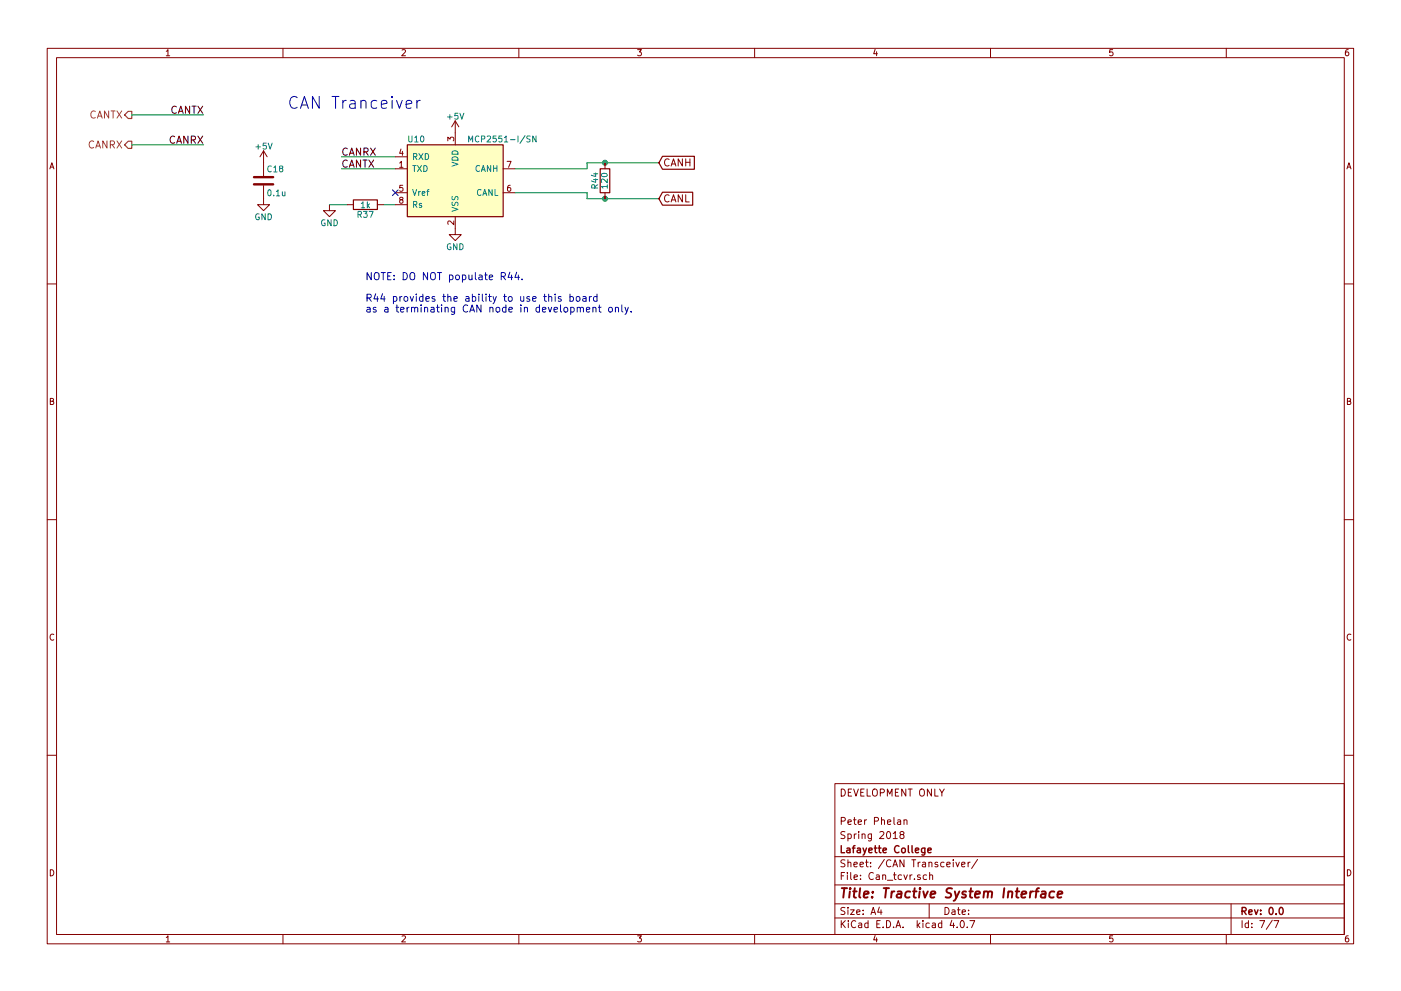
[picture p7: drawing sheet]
EESchema Schematic File Version 2
LIBS:Circuit_layout-rescue
LIBS:TSI_HV_Isolater-cache
LIBS:74xgxx
LIBS:74xx
LIBS:ac-dc
LIBS:actel
LIBS:adc-dac
LIBS:Altera
LIBS:analog_devices
LIBS:analog_switches
LIBS:atmel
LIBS:audio
LIBS:brooktre
LIBS:cmos_ieee
LIBS:cmos4000
LIBS:conn
LIBS:contrib
LIBS:cypress
LIBS:dc-dc
LIBS:device
LIBS:digital-audio
LIBS:diode
LIBS:display
LIBS:dsp
LIBS:elec-unifil
LIBS:ESD_Protection
LIBS:ftdi
LIBS:gennum
LIBS:graphic
LIBS:hc11
LIBS:intel
LIBS:interface
LIBS:ir
LIBS:Lattice
LIBS:linear
LIBS:logo
LIBS:maxim
LIBS:memory
LIBS:microchip
LIBS:microchip_dspic33dsc
LIBS:microchip_pic10mcu
LIBS:microchip_pic12mcu
LIBS:microchip_pic16mcu
LIBS:microchip_pic18mcu
LIBS:microchip_pic32mcu
LIBS:microcontrollers
LIBS:motor_drivers
LIBS:motorola
LIBS:msp430
LIBS:nordicsemi
LIBS:nxp_armmcu
LIBS:onsemi
LIBS:opto
LIBS:Oscillators
LIBS:philips
LIBS:power
LIBS:Power_Management
LIBS:powerint
LIBS:pspice
LIBS:references
LIBS:regul
LIBS:relays
LIBS:rfcom
LIBS:sensors
LIBS:silabs
LIBS:siliconi
LIBS:stm8
LIBS:stm32
LIBS:supertex
LIBS:switches
LIBS:texas
LIBS:transf
LIBS:transistors
LIBS:ttl_ieee
LIBS:valves
LIBS:video
LIBS:Xicor
LIBS:xilinx
LIBS:Zilog
LIBS:bss84
LIBS:+10v
LIBS:Circuit_layout-cache
EELAYER 25 0
EELAYER END
$Descr A4 11693 8268
encoding utf-8
Sheet 7 7
Title "Tractive System Interface"
Date ""
Rev "0.0"
Comp "Lafayette College"
Comment1 "Spring 2017"
Comment2 "Jack Plumb and Adam Ness"
Comment3 ""
Comment4 "DEVELOPMENT ONLY"
$EndDescr
$Comp
L MCP2551-I/SN-RESCUE-Circuit_layout U10
U 1 1
P 3800 1500
F 0 "U10" H 3400 1850 50  0000 L CNN
F 1 "MCP2551-I/SN" H 3900 1850 50  0000 L CNN
F 2 "Power_Integrations:SO-8" H 3800 1500 50  0001 C CIN
F 3 "" H 3800 1500 50  0000 C CNN
F 4 "MCP2551-I/SN-ND" H 3800 1500 60  0001 C CNN "DigiKey P/N"
F 5 "http://www.digikey.com/product-detail/en/microchip-technology/MCP2551-I-SN/MCP2551-I-SN-ND/509452" H 3800 1500 60  0001 C CNN "URL"
	1    3800 1500
	1    0    0    -1  
$EndComp
Wire Wire Line
	3300 1300 2850 1300
Wire Wire Line
	3300 1400 2850 1400
Text Label 2850 1300 0    60   ~ 0
CANRX
Text Label 2850 1400 0    60   ~ 0
CANTX
Wire Wire Line
	4300 1400 4900 1400
Wire Wire Line
	4900 1400 4900 1350
Wire Wire Line
	4900 1350 5500 1350
Wire Wire Line
	4300 1600 4900 1600
Wire Wire Line
	4900 1600 4900 1650
Wire Wire Line
	4900 1650 5500 1650
Connection ~ 5050 1350
Connection ~ 5050 1650
Text GLabel 5500 1350 2    60   Input ~ 0
CANH
Text GLabel 5500 1650 2    60   Input ~ 0
CANL
$Comp
L GND #PWR0122
U 1 1
P 3800 1900
F 0 "#PWR0122" H 3800 1650 50  0001 C CNN
F 1 "GND" H 3800 1750 50  0000 C CNN
F 2 "" H 3800 1900 50  0000 C CNN
F 3 "" H 3800 1900 50  0000 C CNN
	1    3800 1900
	1    0    0    -1  
$EndComp
$Comp
L GND #PWR0123
U 1 1
P 2750 1700
F 0 "#PWR0123" H 2750 1450 50  0001 C CNN
F 1 "GND" H 2750 1550 50  0000 C CNN
F 2 "" H 2750 1700 50  0000 C CNN
F 3 "" H 2750 1700 50  0000 C CNN
	1    2750 1700
	1    0    0    -1  
$EndComp
Wire Wire Line
	2900 1700 2750 1700
Wire Wire Line
	3200 1700 3300 1700
$Comp
L +5V #PWR0124
U 1 1
P 3800 1100
F 0 "#PWR0124" H 3800 950 50  0001 C CNN
F 1 "+5V" H 3800 1240 50  0000 C CNN
F 2 "" H 3800 1100 50  0000 C CNN
F 3 "" H 3800 1100 50  0000 C CNN
	1    3800 1100
	1    0    0    -1  
$EndComp
$Comp
L +5V #PWR0125
U 1 1
P 2200 1350
F 0 "#PWR0125" H 2200 1200 50  0001 C CNN
F 1 "+5V" H 2200 1490 50  0000 C CNN
F 2 "" H 2200 1350 50  0000 C CNN
F 3 "" H 2200 1350 50  0000 C CNN
	1    2200 1350
	1    0    0    -1  
$EndComp
$Comp
L GND #PWR0126
U 1 1
P 2200 1650
F 0 "#PWR0126" H 2200 1400 50  0001 C CNN
F 1 "GND" H 2200 1500 50  0000 C CNN
F 2 "" H 2200 1650 50  0000 C CNN
F 3 "" H 2200 1650 50  0000 C CNN
	1    2200 1650
	1    0    0    -1  
$EndComp
NoConn ~ 3300 1600
Text Notes 2400 900  0    99   ~ 0
CAN Tranceiver
Text HLabel 1100 950  0    60   Output ~ 0
CANTX
Text HLabel 1100 1200 0    60   Output ~ 0
CANRX
Wire Wire Line
	1100 950  1700 950 
Wire Wire Line
	1100 1200 1700 1200
Text Label 1700 950  2    60   ~ 0
CANTX
Text Label 1700 1200 2    60   ~ 0
CANRX
Text Notes 3050 2600 0    60   ~ 0
NOTE: DO NOT populate R44.\n\nR44 provides the ability to use this board \nas a terminating CAN node in development only.
$Comp
L C C18
U 1 1
P 2200 1500
F 0 "C18" H 2225 1600 50  0000 L CNN
F 1 "0.1u" H 2225 1400 50  0000 L CNN
F 2 "Capacitors_SMD:C_0805_HandSoldering" H 2238 1350 50  0001 C CNN
F 3 "http://www.kemet.com/Lists/ProductCatalog/Attachments/53/KEM_C1002_X7R_SMD.pdf" H 2200 1500 50  0001 C CNN
F 4 "399-1168-1-ND" H 2200 1500 60  0001 C CNN "Digikey P/N"
F 5 "http://www.digikey.com/product-detail/en/kemet/C0805C104K3RACTU/399-1168-1-ND/411443" H 2200 1500 60  0001 C CNN "URL"
F 6 "C0805C104K3RACTU" H 2200 1500 60  0001 C CNN "Man P/N"
	1    2200 1500
	1    0    0    -1  
$EndComp
$Comp
L R R37
U 1 1
P 3050 1700
F 0 "R37" V 3130 1700 50  0000 C CNN
F 1 "1k" V 3050 1700 50  0000 C CNN
F 2 "Resistors_SMD:R_0805_HandSoldering" V 2980 1700 50  0001 C CNN
F 3 "" H 3050 1700 50  0000 C CNN
F 4 "P1.00KCCT-ND" V 3050 1700 60  0001 C CNN "DigiKey P/N"
F 5 "http://www.digikey.com/product-detail/en/panasonic-electronic-components/ERJ-6ENF1001V/P1.00KCCT-ND/118957" V 3050 1700 60  0001 C CNN "URL"
F 6 "ERJ-6ENF1001V" V 3050 1700 60  0001 C CNN "Man P/N"
	1    3050 1700
	0    1    1    0   
$EndComp
$Comp
L R R44
U 1 1
P 5050 1500
F 0 "R44" V 5130 1500 50  0000 C CNN
F 1 "120" V 5050 1500 50  0000 C CNN
F 2 "Resistors_SMD:R_0805_HandSoldering" V 4980 1500 50  0001 C CNN
F 3 "" H 5050 1500 50  0000 C CNN
F 4 "311-120CRCT-ND" V 5050 1500 60  0001 C CNN "DigiKey P/N"
F 5 "http://www.digikey.com/product-detail/en/yageo/RC0805FR-07120RL/311-120CRCT-ND/730522" V 5050 1500 60  0001 C CNN "URL"
F 6 "RC0805FR-07120RL" V 5050 1500 60  0001 C CNN "Man P/N"
F 7 "0.1" V 5050 1500 60  0001 C CNN "Price"
F 8 "Yageo" V 5050 1500 60  0001 C CNN "Manufacturer"
	1    5050 1500
	-1   0    0    1   
$EndComp
$EndSCHEMATC
